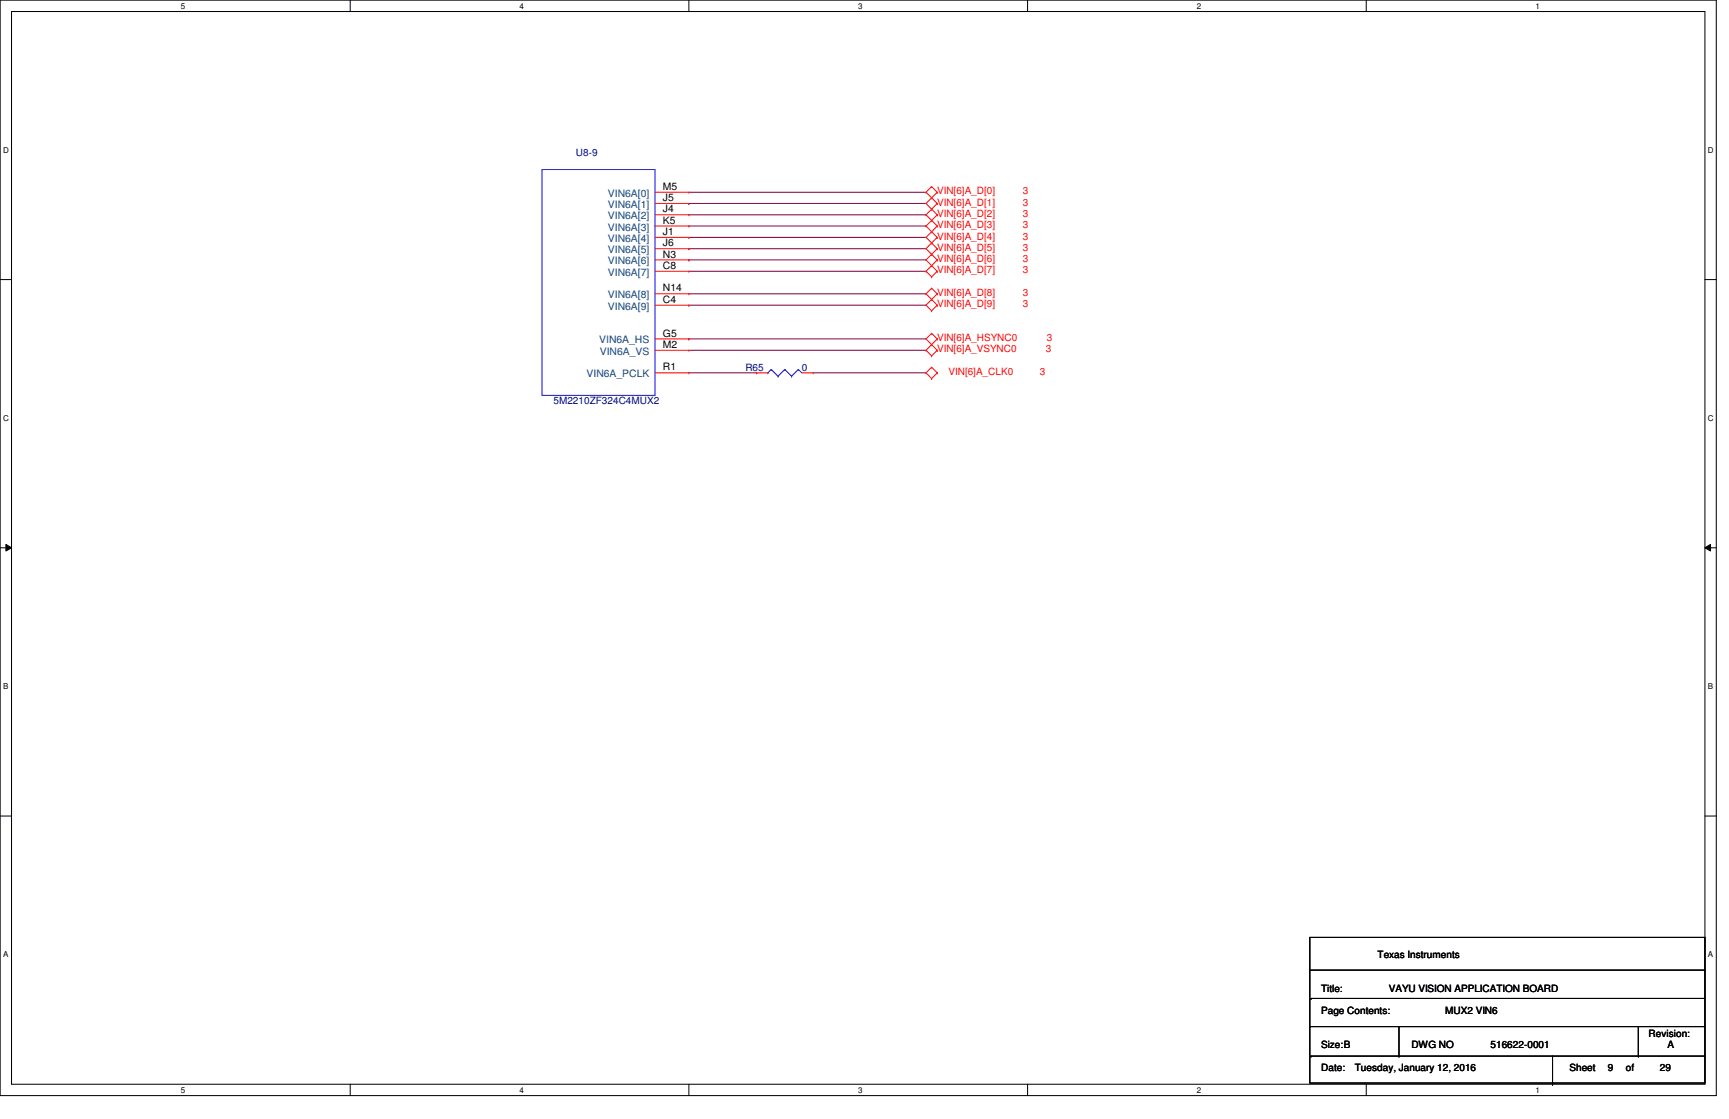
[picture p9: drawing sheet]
<svg xmlns="http://www.w3.org/2000/svg" width="432mm" height="279mm" viewBox="0 0 432 279" stroke-linecap="round" stroke-linejoin="round" font-family="sans-serif">
<path d="M0 0h428.6v273.6h-428.6zM2.9 2.9h422.9v267.8h-422.9z" fill="none" stroke="#000" stroke-width=".25"/>
<g fill="#fff">
<path d="M45.2 .4h1.1v2.2h-1.1z"/>
<path d="M45.2 271.1h1.1v2.2h-1.1z"/>
</g>
<path d="M87.5 0v2.9M87.5 270.7v2.9" fill="none" stroke="#000" stroke-width=".25"/>
<g fill="#fff">
<path d="M129.8 .4h1.1v2.2h-1.1z"/>
<path d="M129.8 271.1h1.1v2.2h-1.1z"/>
</g>
<path d="M172 0v2.9M172 270.7v2.9" fill="none" stroke="#000" stroke-width=".25"/>
<g fill="#fff">
<path d="M214.3 .4h1.1v2.2h-1.1z"/>
<path d="M214.3 271.1h1.1v2.2h-1.1z"/>
</g>
<path d="M256.6 0v2.9M256.6 270.7v2.9" fill="none" stroke="#000" stroke-width=".25"/>
<g fill="#fff">
<path d="M298.9 .4h1.1v2.2h-1.1z"/>
<path d="M298.9 271.1h1.1v2.2h-1.1z"/>
</g>
<path d="M341.2 0v2.9M341.2 270.7v2.9" fill="none" stroke="#000" stroke-width=".25"/>
<g fill="#fff">
<path d="M383.5 .4h1.1v2.2h-1.1z"/>
<path d="M383.5 271.1h1.1v2.2h-1.1z"/>
<path d="M.8 36.3h1.4v2.3h-1.4z"/>
<path d="M426.5 36.3h1.4v2.3h-1.4z"/>
<path d="M.8 103.3h1.4v2.2h-1.4z"/>
<path d="M426.5 103.3h1.4v2.2h-1.4z"/>
</g>
<path d="M0 69.8h2.9M425.8 69.8h2.8" fill="none" stroke="#000" stroke-width=".25"/>
<g fill="#fff">
<path d="M.8 170.2h1.3v2.3h-1.3z"/>
<path d="M426.5 170.2h1.3v2.3h-1.3z"/>
</g>
<path d="M0 136.8h2.9M1.5 135.9l1.4 .9-1.4 .8zM425.8 136.8l1.4-.9v1.7zM425.8 136.8h2.8" fill="none" stroke="#000" stroke-width=".25"/>
<path d="M1.5 135.9l1.4 .9-1.4 .8zM425.8 136.8l1.4-.9v1.7z" fill="#000"/>
<g fill="#fff">
<path d="M.8 237.2h1.3v2.2h-1.3z"/>
<path d="M426.5 237.2h1.3v2.2h-1.3z"/>
</g>
<g fill="none" stroke="#000" stroke-width=".25">
<path d="M0 203.8h2.9M425.8 203.8h2.8M327.1 234.1h98.7v36.3h-98.7zM327.1 256.3h.1M327.1 242.2h98.7M327.1 256.3h98.7M327.4 249.3h.1M327.4 249.3h98.4M349.4 256.3v7.4M409.2 256.3v7.4M425.8 242.2h.1M327.4 263.7h.1"/>
<path d="M327.4 263.7h98.4M349.4 263.7h.1M387.7 270.7h.1M387.7 263.7v7M409.2 263.7h.1"/>
</g>
<g fill="none" stroke="#800040" stroke-width=".25">
<path d="M172 50.8h.1M172 59.3h.1M172 50.8h59.3M172 59.3h59.3M172 48h59.3M172 53.6h59.3M172 56.4h59.3M231.3 48h.1M231.3 53.6h.1M231.3 56.4h.1M172 62.1h.1M172 64.9h.1"/>
<path d="M172 76.2h.1M172 62.1h59.3M172 64.9h59.3M172 76.2h59.3M172 67.7h59.3M172 73.4h59.3M231.3 67.7h.1M231.3 73.4h.1M172 84.6h.1M172 84.6h59.3M172 87.5h59.3M172 93.1h17"/>
<path d="M189 93.1h.1M203.1 93.1h28.2M231.3 87.5h.1M231.3 93.1h.1"/>
</g>
<g fill="none" stroke="#f00" stroke-width=".25">
<path d="M163.6 48h8.4M163.6 50.8h8.4M163.6 53.6h8.4M163.6 56.4h8.4M163.6 59.3h8.4M172 48h.1M172 50.8h.1M172 53.6h.1M172 56.4h.1M172 59.3h.1M232.7 46.6h.1M232.7 49.4h.1"/>
<path d="M232.7 52.2h.1M232.7 55h.1M232.7 57.9h.1M232.7 46.6l-1.4 1.4 2.8 2.8M232.7 46.6l1.4 1.4M232.7 52.2l-1.4 1.4 2.8 2.8M232.7 52.2l1.4 1.4M232.7 57.9l-1.4 1.4 1.4 1.4M232.7 57.9l1.4 1.4M234.1 48h.1M234.1 53.6h.1M234.1 59.3h.1"/>
<path d="M234.1 50.8h.1M234.1 56.4h.1M234.1 48l-2.8 2.8 1.4 1.4M234.1 53.6l-2.8 2.8 1.4 1.5M234.1 59.3l-1.4 1.4M234.1 50.8l-1.4 1.4M234.1 56.4l-1.4 1.5M163.6 62.1h8.4M163.6 64.9h8.4M163.6 67.7h8.4M163.6 73.4h8.4M163.6 76.2h8.4"/>
<path d="M172 62.1h.1M172 64.9h.1M172 67.7h.1M172 73.4h.1M172 76.2h.1M232.7 66.3h.1M232.7 69.1h.1M232.7 74.8h.1M232.7 77.6h.1M232.7 63.5h.1M232.7 60.7h.1M232.7 72h.1"/>
<path d="M232.7 66.3l-1.4 1.4 1.4 1.4M232.7 66.3l1.4 1.4M232.7 74.8l-1.4 1.4 1.4 1.4M232.7 74.8l1.4 1.4M232.7 60.7l-1.4 1.4 2.8 2.8M232.7 60.7l1.4 1.4M232.7 72l-1.4 1.4 1.4 1.4M232.7 72l1.4 1.4M234.1 67.7h.1M234.1 76.2h.1M234.1 64.9h.1M234.1 62.1h.1"/>
<path d="M234.1 73.4h.1M234.1 67.7l-1.4 1.4M234.1 76.2l-1.4 1.4M234.1 62.1l-2.8 2.8 1.4 1.4M234.1 64.9l-1.4 1.4M234.1 73.4l-1.4 1.4M163.6 93.1h8.4M163.6 84.6h8.4M163.6 87.5h8.4M172 84.6h.1M172 93.1h.1M172 87.5h.1"/>
<path d="M189 93.1h.1M189 93.1h2.8M200.2 93.1h2.9M203.1 93.1h.1M232.7 83.2h.1M232.7 86.1h.1M232.7 88.9h.1M232.7 91.7h.1M232.7 94.5h.1M232.7 83.2l-1.4 1.4 1.4 1.5M232.7 83.2l1.4 1.4M232.7 86.1l-1.4 1.4 1.4 1.4"/>
<path d="M232.7 86.1l1.4 1.4M232.7 91.7l-1.4 1.4 1.4 1.4M232.7 91.7l1.4 1.4M234.1 84.6h.1M234.1 87.5h.1M234.1 93.1h.1M234.1 84.6l-1.4 1.5M234.1 87.5l-1.4 1.4M234.1 93.1l-1.4 1.4"/>
</g>
<g fill="none" stroke="#00f" stroke-width=".25">
<path d="M135.4 42.3h28.2v56.4h-28.2zM191.8 93.1h.1M192.6 92.2h.1M192.6 92.2l1.7 1.7M192.6 92.2l-.8 .9M194.3 93.9h.1M196 92.2h.1M196 92.2l1.7 1.7M196 92.2l-1.7 1.7M197.7 93.9h.1M199.4 92.2h.1M199.4 92.2l.8 .9"/>
<path d="M199.4 92.2l-1.7 1.7"/>
</g>
<g font-size="2.5" fill="#000080">
<text x="143.8" y="38.9">U8-9</text>
<text x="186.1" y="92.5">R65</text>
<text x="200.2" y="92.5">0</text>
<text x="138.2" y="101">5M2210ZF324C4MUX2</text>
</g>
<g font-size="2.5">
<text x="165.6" y="47.4">M5</text>
<text x="165.6" y="50.2">J5</text>
<text x="165.6" y="53">J4</text>
<text x="165.6" y="55.8">K5</text>
<text x="165.6" y="58.7">J1</text>
<text x="165.6" y="61.5">J6</text>
<text x="165.6" y="64.3">N3</text>
<text x="165.6" y="67.1">C8</text>
<text x="165.6" y="72.8">N14</text>
<text x="165.6" y="75.6">C4</text>
<text x="165.6" y="84">G5</text>
<text x="165.6" y="86.9">M2</text>
<text x="165.6" y="92.5">R1</text>
<text x="344" y="239.1">Texas Instruments</text>
<text x="329.9" y="247.6">Title:</text>
<text x="346.8" y="247.6">VAYU VISION APPLICATION BOARD</text>
<text x="329.9" y="253.2">Page Contents:</text>
<text x="360.9" y="253.2">MUX2 VIN6</text>
<text x="329.9" y="261.7">Size:B</text>
<text x="352.5" y="261.7">DWG NO</text>
<text x="372.2" y="261.7">516622-0001</text>
<text x="411.7" y="258.9">Revision:</text>
<text x="416.5" y="261.7">A</text>
<text x="329.9" y="267.3">Date:</text>
<text x="338.4" y="267.3">Tuesday, January 12, 2016</text>
<text x="392" y="267.3">Sheet</text>
<text x="401.5" y="267.3">9</text>
<text x="406.1" y="267.3">of</text>
<text x="414.5" y="267.3">29</text>
</g>
<g font-size="2.5" fill="#004080">
<text x="151.8" y="49.1">VIN6A[0]</text>
<text x="151.8" y="51.9">VIN6A[1]</text>
<text x="151.8" y="54.8">VIN6A[2]</text>
<text x="151.8" y="57.6">VIN6A[3]</text>
<text x="151.8" y="60.4">VIN6A[4]</text>
<text x="151.8" y="63.2">VIN6A[5]</text>
<text x="151.8" y="66">VIN6A[6]</text>
<text x="151.8" y="68.9">VIN6A[7]</text>
<text x="151.8" y="74.5">VIN6A[8]</text>
<text x="151.8" y="77.3">VIN6A[9]</text>
<text x="149.6" y="85.8">VIN6A_HS</text>
<text x="149.8" y="88.6">VIN6A_VS</text>
<text x="146.5" y="94.2">VIN6A_PCLK</text>
</g>
<g font-size="2.5" fill="#f00">
<text x="234.1" y="48.6">VIN[6]A_D[0]</text>
<text x="234.1" y="51.4">VIN[6]A_D[1]</text>
<text x="255.5" y="48.6">3</text>
<text x="255.5" y="51.4">3</text>
<text x="234.1" y="54.2">VIN[6]A_D[2]</text>
<text x="234.1" y="59.8">VIN[6]A_D[4]</text>
<text x="234.1" y="57">VIN[6]A_D[3]</text>
<text x="255.5" y="54.2">3</text>
<text x="255.5" y="59.8">3</text>
<text x="255.5" y="57">3</text>
<text x="234.1" y="65.4">VIN[6]A_D[6]</text>
<text x="234.1" y="62.7">VIN[6]A_D[5]</text>
<text x="255.5" y="65.4">3</text>
<text x="255.5" y="62.7">3</text>
<text x="234.1" y="68.3">VIN[6]A_D[7]</text>
<text x="255.5" y="68.3">3</text>
<text x="234.1" y="76.8">VIN[6]A_D[9]</text>
<text x="234.1" y="73.9">VIN[6]A_D[8]</text>
<text x="255.5" y="76.8">3</text>
<text x="255.5" y="73.9">3</text>
<text x="234.1" y="85.2">VIN[6]A_HSYNC0</text>
<text x="234.1" y="88">VIN[6]A_VSYNC0</text>
<text x="261.2" y="88">3</text>
<text x="261.4" y="85.2">3</text>
<text x="236.9" y="93.6">VIN[6]A_CLK0</text>
<text x="259.7" y="93.6">3</text>
</g>
<g font-size="2">
<text x="45.2" y="2.2">5</text>
<text x="129.8" y="2.2">4</text>
<text x="214.3" y="2.2">3</text>
<text x="298.9" y="2.2">2</text>
<text x="383.5" y="2.2">1</text>
<text x=".8" y="38.1">D</text>
<text x="426.5" y="38.1">D</text>
<text x=".8" y="105.1">C</text>
<text x="426.5" y="105.1">C</text>
<text x=".8" y="172">B</text>
<text x="426.5" y="172">B</text>
<text x=".8" y="239">A</text>
<text x="426.5" y="239">A</text>
<text x="45.2" y="272.9">5</text>
<text x="129.8" y="272.9">4</text>
<text x="214.3" y="272.9">3</text>
<text x="298.9" y="272.9">2</text>
<text x="383.5" y="272.9">1</text>
</g>
</svg>
